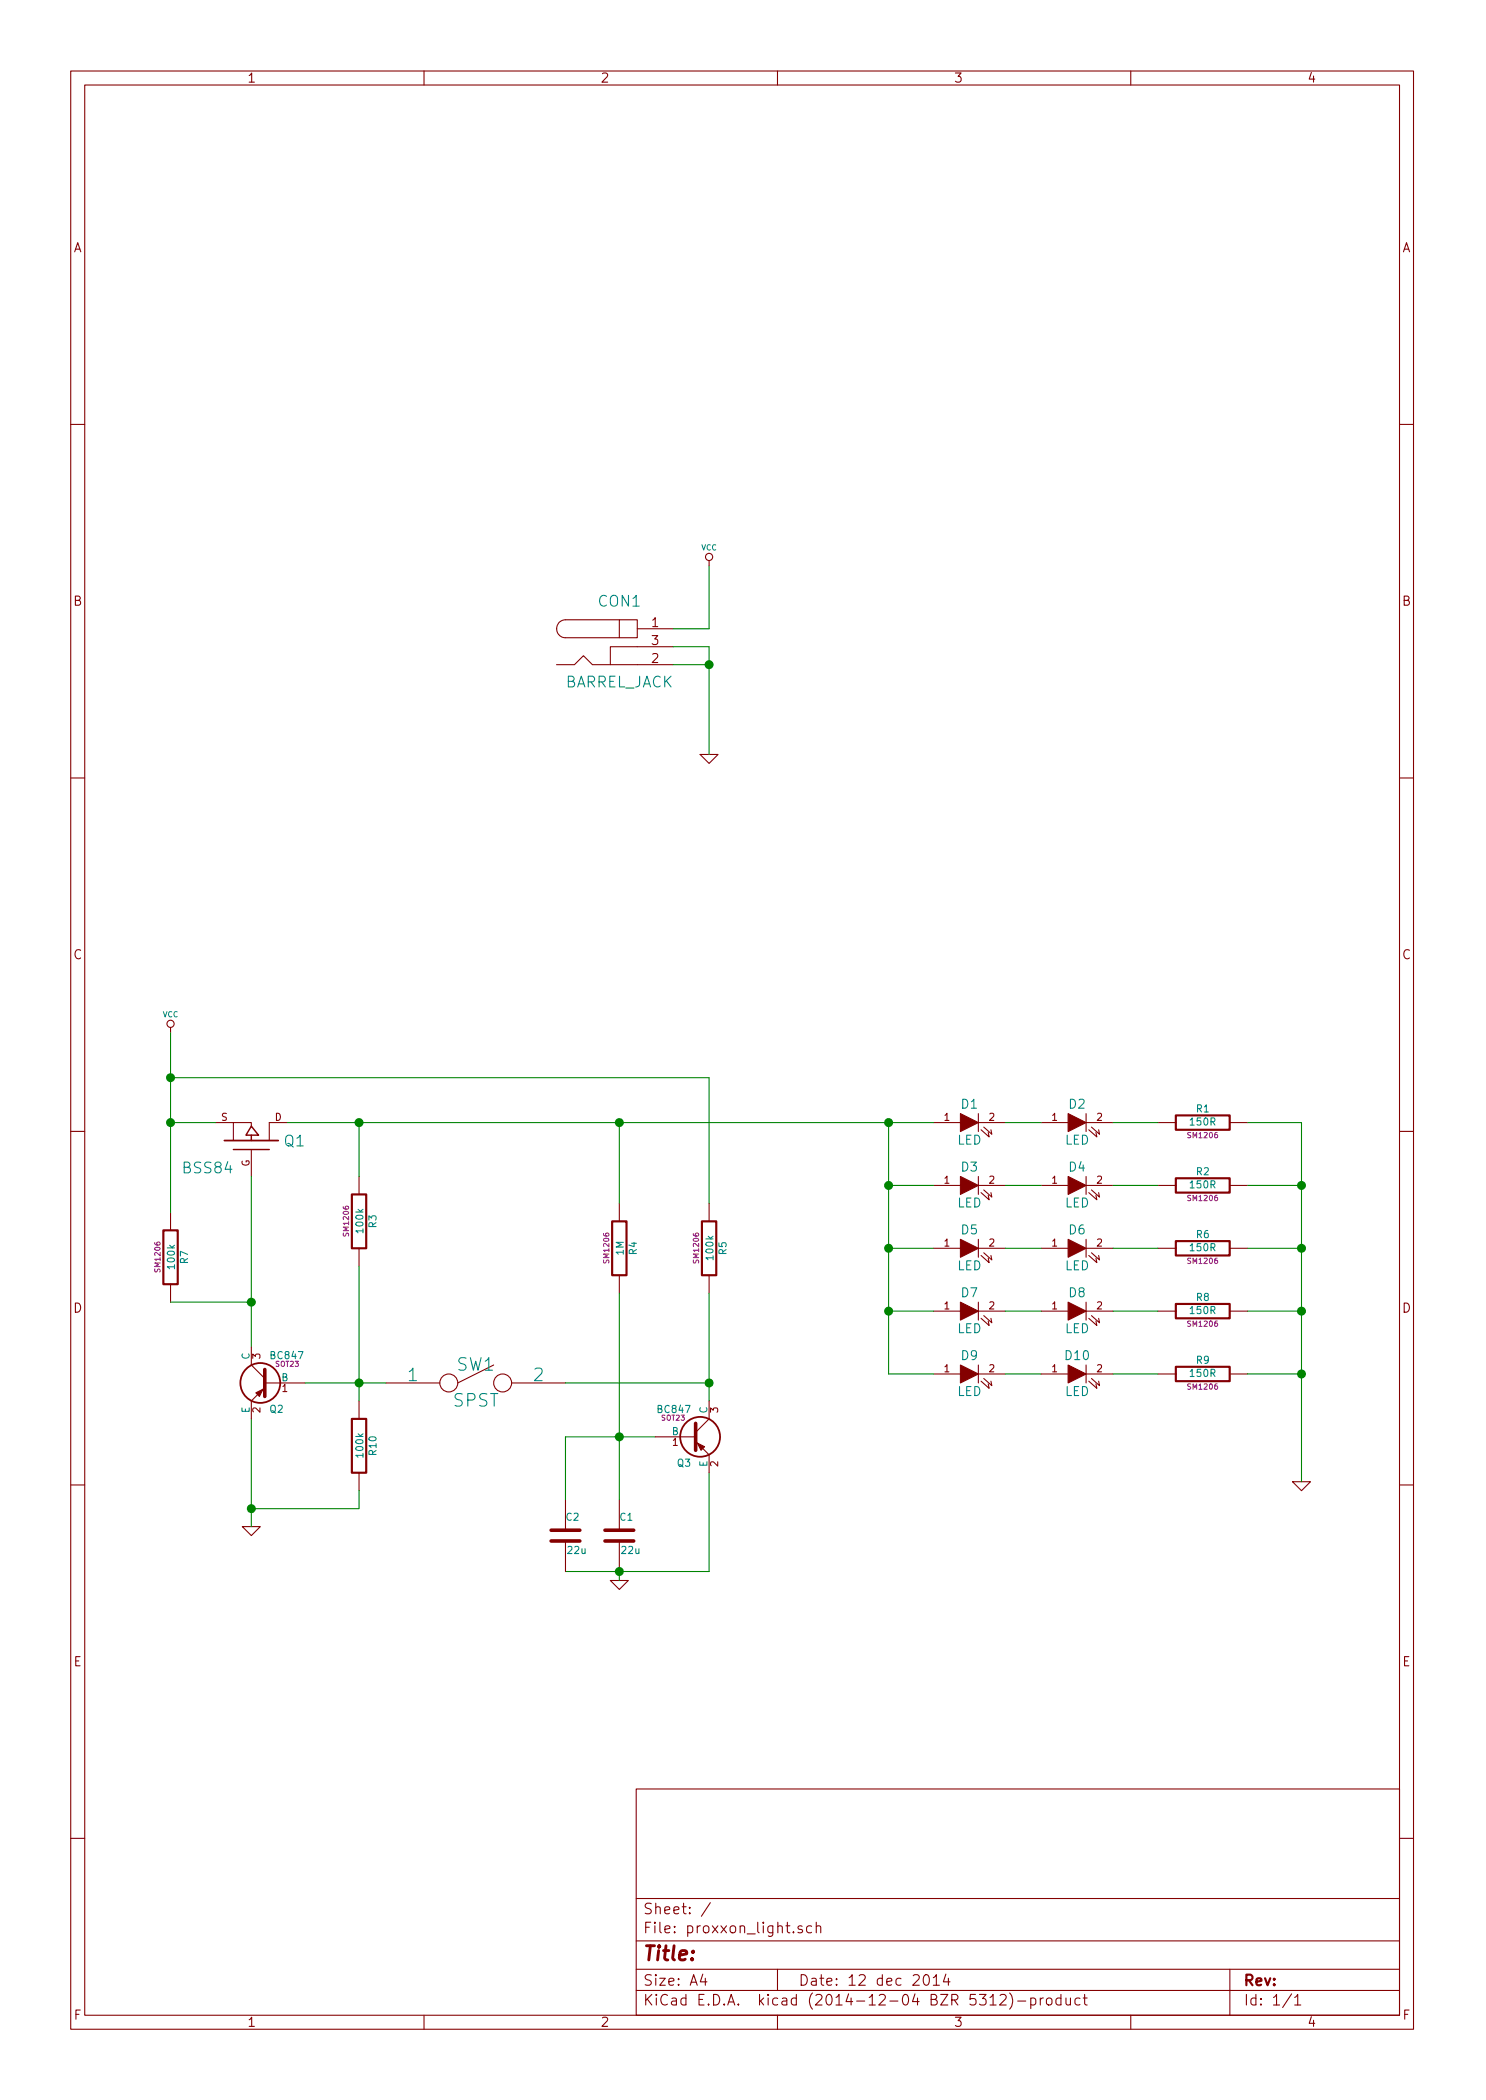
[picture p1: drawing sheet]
<svg xmlns="http://www.w3.org/2000/svg" width="210mm" height="297mm" viewBox="0 0 210 297" stroke-linecap="round" stroke-linejoin="round" font-family="sans-serif">
<g fill="none" stroke="#840000" stroke-width=".15">
<path d="M10 10h190v277h-190zM12 12h186v273.1h-186zM60 10v2M110 10v2M160 10v2M10 60h2M100.3 79.3v.7M198 60h2M78.7 94h2.6l1.2-1.3 1.3 1.3h11.4M87.6 87.7h2.6v2.5h-2.6zM87.6 87.7h-7.6a1.27 1.27 0 0 0-1.2 1.2 1.27 1.27 0 0 0 1.2 1.3h7.6M90.2 88.9h5"/>
<path d="M95.2 91.5h-8.8v2.5M10 110h2M99.1 106.7h2.5l-1.3 1.3zM198 110h2M24.1 145.3v.8M30.5 158.8h2.5M33 158.8h2.6v.5M33 158.8v2.5M40.6 158.8h-2.5v2.5M132.1 158.8h3.8M138.4 157.5v2.6M138.4 158.8h3.8"/>
<path d="M138.8 159.8l1.2 1-.2-.6M139.2 159.4l1.1 1-.1-.6M147.3 158.8h3.8M153.7 158.8h3.8M153.7 157.5v2.6M154.1 159.8l1.1 1-.1-.6M154.4 159.4l1.2 1-.2-.6M163.8 158.8h2.6M174 158.8h2.5M10 160h2M24.1 171.5v2.5M35.6 162.6v3.8"/>
<path d="M50.8 166.4v2.5M50.8 176.6v2.5M87.6 170.2v2.6M100.3 170.2v2.6M132.1 167.7h3.8M132.1 176.6h3.8M138.4 166.4v2.5M138.4 175.3v2.5M138.4 167.7h3.8M138.4 176.6h3.8M138.8 168.7l1.2 1-.2-.6M138.8 177.6l1.2 1-.2-.6"/>
<path d="M139.2 168.3l1.1 1-.1-.6M139.2 177.2l1.1 1-.1-.6M147.3 167.7h3.8M147.3 176.6h3.8M153.7 166.4v2.5M153.7 175.3v2.5M153.7 167.7h3.8M153.7 176.6h3.8M154.1 168.7l1.1 1-.1-.6M154.1 177.6l1.1 1-.1-.6M154.4 168.3l1.2 1-.2-.6M154.4 177.2l1.2 1-.2-.6"/>
<path d="M163.8 167.7h2.6M163.8 176.6h2.6M174 167.7h2.5M174 176.6h2.5M198 160h2M24.1 181.6v2.6M35.6 190.5v2.6l1.9 1.9M37.5 196.3l-1.9 1.9v2.5M37.5 195.6h5.7M50.8 198.2v2.5M54.6 195.6h7.6M69.8 193.1l-5 2.5"/>
<path d="M72.4 195.6h7.6M87.6 180.4v2.5M100.3 180.4v2.5M100.3 198.2v2.5l-1.9 1.9M132.1 185.5h3.8M132.1 194.3h3.8M138.4 184.2v2.5M138.4 193.1v2.5M138.4 185.5h3.8M138.4 194.3h3.8M138.8 186.5l1.2 1-.2-.6M138.8 195.4l1.2 1-.2-.7"/>
<path d="M139.2 186.1l1.1 1-.1-.6M139.2 195l1.1 1-.1-.6M147.3 185.5h3.8M147.3 194.3h3.8M153.7 184.2v2.5M153.7 193.1v2.5M153.7 185.5h3.8M153.7 194.3h3.8M154.1 186.5l1.1 1-.1-.6M154.1 195.4l1.1 1-.1-.7M154.4 186.1l1.2 1-.2-.6M154.4 195l1.2 1-.2-.6"/>
<path d="M163.8 185.5h2.6M163.8 194.3h2.6M174 185.5h2.5M174 194.3h2.5M10 210h2M34.3 215.9h2.5l-1.2 1.3zM50.8 208.3v2.6M80 212.1v4.3M80 218v4.3M87.6 212.1v4.3M87.6 218v4.3M92.7 203.2h5.7"/>
<path d="M98.4 203.9l1.9 1.9v2.5M182.9 209.6h2.5l-1.3 1.3zM198 210h2M86.4 223.6h2.5l-1.3 1.2zM90 253h108v32.1h-108zM10 260h2M90 278.5h108M90 274.5h108M90 268.5h108M99.4 279.2l-.3 1.1h.9M99.8 279.8v1M100.5 269.1l-1.3 2"/>
<path d="M110 278.5v3M113.5 272.5a.37 .37 0 0 0-.6 .1v.1a.54 .54 0 0 0 .6 .3l.1 .1-.1 .2-.2 .1-.4-.1M114.8 272.5l-.4-.1-.3 .3 .1 .6 .2 .1 .4-.1M115.5 272.5a.38 .38 0 0 1 .6 .1v.8M115.5 271.9v1.5M130.8 279.5a.35 .35 0 0 1 .3-.2 .35 .35 0 0 1 .3 .3 .77 .77 0 0 1-.4 1.2 .9 .9 0 0 1-.2-1.3zM132.1 279.7l.4-.4v1.5M133.8 279.2l-.3 1.1h.9M134.2 279.8v1M174 278.5v6.6M198 260h2M60 285.1v1.9"/>
<path d="M90 281.5h108M110 285.1v1.9M132.1 280.8h.8M140.1 282.5l.4-.4v1.5M140.1 283.6h.8M141.5 282.3l.2-.2 .5 .1a.37 .37 0 0 1 .1 .5l-.9 .9h1M142.8 281.9a1.71 1.71 0 0 1 0 2.3M144 283h1.1M145.8 282.7a.48 .48 0 0 1 .7 0l.1 .2-.1 .6a.48 .48 0 0 1-.7 0M145.8 282.6v1.5M147.2 282.6v1M147.6 282.6l-.3 .1-.1 .2"/>
<path d="M148.1 282.7a.41 .41 0 0 1 .7 .2v.4a.41 .41 0 0 1-.3 .3 .41 .41 0 0 1-.4-.3zM150.1 282.7l-.4-.1-.3 .3 .1 .6 .2 .1 .4-.1M150.1 282.1v1.5M150.8 282.6l.1 .9a.4 .4 0 0 0 .6 0M151.5 282.6v1M152.8 282.7l-.4-.1-.3 .3 .1 .6 .2 .1 .4-.1M153.3 282.6h.5M153.5 282.1v1.3l.2 .2h.1M160 285.1v1.9M182.8 282l-1.3 2M183.2 282.5l.4-.4v1.5M183.2 283.6h.8"/>
<circle cx="100.3" cy="78.8" r=".51"/>
<circle cx="24.1" cy="144.8" r=".51"/>
<circle cx="63.5" cy="195.6" r="1.27"/>
<circle cx="71.1" cy="195.6" r="1.27"/>
</g>
<g fill="#840000" stroke="#840000" stroke-width=".15">
<path d="M135.9 157.5l2.5 1.3-2.5 1.3z"/>
<path d="M151.1 157.5l2.6 1.3-2.6 1.3z"/>
<path d="M135.9 166.4l2.5 1.3-2.5 1.2z"/>
<path d="M151.1 166.4l2.6 1.3-2.6 1.2z"/>
<path d="M135.9 175.3l2.5 1.3-2.5 1.2z"/>
<path d="M151.1 175.3l2.6 1.3-2.6 1.2z"/>
<path d="M135.9 184.2l2.5 1.3-2.5 1.2z"/>
<path d="M151.1 184.2l2.6 1.3-2.6 1.2z"/>
<path d="M135.9 193.1l2.5 1.2-2.5 1.3z"/>
<path d="M151.1 193.1l2.6 1.2-2.6 1.3z"/>
<path d="M36.2 197l1-.5-.5 1z"/>
<path d="M98.7 204.1l1 .5-.5 .5z"/>
</g>
<path d="M35.6 159.3l1 1.3h-1.8zM33 162.6h5.1M35.6 160.6v.7" fill="none" stroke="#840000" stroke-width=".2"/>
<g fill="none" stroke="#840000" stroke-width=".25">
<path d="M31.7 161.3h7.7"/>
<circle cx="36.8" cy="195.6" r="2.82"/>
<circle cx="99.1" cy="203.2" r="2.82"/>
</g>
<path d="M166.4 157.8h7.6v2h-7.6zM23.1 174h2v7.6h-2zM49.8 168.9h2v7.7h-2zM86.6 172.8h2v7.6h-2zM99.3 172.8h2v7.6h-2zM166.4 166.7h7.6v2h-7.6zM166.4 175.6h7.6v2h-7.6zM166.4 184.4h7.6v2.1h-7.6zM166.4 193.3h7.6v2.1h-7.6zM49.8 200.7h2v7.6h-2z" fill="none" stroke="#840000" stroke-width=".3"/>
<path d="M78 218h4M78 216.4h4M85.6 218h4.1M85.6 216.4h4.1" fill="none" stroke="#840000" stroke-width=".51"/>
<g fill="none" stroke="#008400" stroke-width=".15">
<path d="M95.2 91.5h5.1v15.2M95.2 94h5.1M100.3 80v8.9h-5.1M24.1 146.1v25.4M24.1 158.8h6.4M24.1 152.4h76.2v17.8M40.6 158.8h91.5M50.8 158.8v7.6M87.6 158.8v11.4M125.7 158.8v35.5h6.4M142.2 158.8h5.1M157.5 158.8h6.3"/>
<path d="M176.5 158.8h7.6v50.8M35.6 166.4v24.1M50.8 179.1v19.1M125.7 167.7h6.4M125.7 176.6h6.4M142.2 167.7h5.1M142.2 176.6h5.1M157.5 167.7h6.3M157.5 176.6h6.3M176.5 167.7h7.6M176.5 176.6h7.6M24.1 184.2h11.5"/>
<path d="M43.2 195.6h11.4M80 195.6h20.3M87.6 182.9v29.2M100.3 182.9v15.3M125.7 185.5h6.4M142.2 185.5h5.1M142.2 194.3h5.1M157.5 185.5h6.3M157.5 194.3h6.3M176.5 185.5h7.6M176.5 194.3h7.6M35.6 200.7v15.2"/>
<path d="M50.8 210.9v2.5h-15.2M92.7 203.2h-12.7v8.9M100.3 208.3v14h-20.3M87.6 222.3v1.3"/>
</g>
<g fill="#008400" stroke="#008400" stroke-width=".25">
<circle cx="35.6" cy="184.2" r=".51"/>
<circle cx="24.1" cy="158.8" r=".51"/>
<circle cx="87.6" cy="203.2" r=".51"/>
<circle cx="100.3" cy="195.6" r=".51"/>
<circle cx="50.8" cy="158.8" r=".51"/>
<circle cx="24.1" cy="152.4" r=".51"/>
<circle cx="184.2" cy="167.7" r=".51"/>
<circle cx="184.2" cy="176.6" r=".51"/>
<circle cx="184.2" cy="185.5" r=".51"/>
<circle cx="184.2" cy="194.3" r=".51"/>
<circle cx="87.6" cy="158.8" r=".51"/>
<circle cx="125.7" cy="158.8" r=".51"/>
<circle cx="125.7" cy="167.7" r=".51"/>
<circle cx="125.7" cy="176.6" r=".51"/>
<circle cx="125.7" cy="185.5" r=".51"/>
<circle cx="50.8" cy="195.6" r=".51"/>
<circle cx="100.3" cy="94" r=".51"/>
<circle cx="87.6" cy="222.3" r=".51"/>
<circle cx="35.6" cy="213.4" r=".51"/>
</g>
<g fill="#840000" stroke="#840000" stroke-width=".51">
<path d="M37.5 193.7v3.8z"/>
<path d="M98.4 201.3v3.8z"/>
</g>
<text font-size="2.8" fill="#840000" x="91" y="277.3">Title:</text>
<g font-size="2.5" fill="#008484">
<text x="57.7" y="195.4">1</text>
<text x="64.6" y="193.9">SW1</text>
<text x="75.5" y="195.4">2</text>
<text x="64.1" y="199">SPST</text>
</g>
<g font-size="2.1" fill="#008484">
<text x="84.7" y="85.8">CON1</text>
<text x="79.7" y="97.2">BARREL_JACK</text>
<text x="26" y="166">BSS84</text>
<text x="40.3" y="162.2">Q1</text>
</g>
<g font-size="2.1" fill="#840000">
<text x="91" y="273.5">File: proxxon_light.sch</text>
<text x="91" y="270.8">Sheet: /</text>
<text x="91" y="280.9">Size: A4</text>
<text x="113" y="280.9">Date: 12 dec 2014</text>
<text x="176" y="280.9">Rev:</text>
<text x="91" y="283.7">KiCad E.D.A. kicad (2014-12-04 BZR 5312)-product</text>
<text x="176" y="283.7">Id: 1/1</text>
</g>
<g font-size="1.8" fill="#840000">
<text x="35" y="11.7">1</text>
<text x="85" y="11.7">2</text>
<text x="135" y="11.7">3</text>
<text x="185" y="11.7">4</text>
<text x="10.4" y="35.7">A</text>
<text x="198.4" y="35.7">A</text>
<text x="10.4" y="85.7">B</text>
<text x="92.2" y="88.7">1</text>
<text x="198.4" y="85.7">B</text>
<text x="92.2" y="93.8">2</text>
<text x="92.2" y="91.2">3</text>
<text x="10.4" y="135.7">C</text>
<text x="198.4" y="135.7">C</text>
<text x="10.4" y="185.7">D</text>
<text x="198.4" y="185.7">D</text>
<text x="10.4" y="235.7">E</text>
<text x="198.4" y="235.7">E</text>
<text x="10.5" y="285.7">F</text>
<text x="35" y="286.7">1</text>
<text x="85" y="286.7">2</text>
<text x="135" y="286.7">3</text>
<text x="185" y="286.7">4</text>
<text x="198.5" y="285.7">F</text>
</g>
<g font-size="1.8" fill="#008484">
<text x="135.4" y="161.9">LED</text>
<text x="136" y="156.8">D1</text>
<text x="150.6" y="161.9">LED</text>
<text x="151.3" y="156.8">D2</text>
<text x="136" y="165.7">D3</text>
<text x="151.3" y="165.7">D4</text>
<text x="135.4" y="170.8">LED</text>
<text x="150.6" y="170.8">LED</text>
<text x="135.4" y="179.7">LED</text>
<text x="136" y="174.6">D5</text>
<text x="150.6" y="179.7">LED</text>
<text x="151.3" y="174.6">D6</text>
<text x="136" y="183.5">D7</text>
<text x="151.3" y="183.5">D8</text>
<text x="135.4" y="188.6">LED</text>
<text x="150.6" y="188.6">LED</text>
<text x="135.4" y="197.4">LED</text>
<text x="136" y="192.4">D9</text>
<text x="150.6" y="197.4">LED</text>
<text x="150.8" y="192.4">D10</text>
</g>
<g font-size="1.4" fill="#840000">
<text x="31.3" y="158.5">S</text>
<text x="38.9" y="158.5">D</text>
<text x="133.6" y="158.5">1</text>
<text x="140" y="158.5">2</text>
<text x="148.8" y="158.5">1</text>
<text x="155.2" y="158.5">2</text>
<text x="35.3" y="165" transform="rotate(-90 35.3 165)">G</text>
<text x="133.6" y="167.4">1</text>
<text x="140" y="167.4">2</text>
<text x="148.8" y="167.4">1</text>
<text x="155.2" y="167.4">2</text>
<text x="133.6" y="176.3">1</text>
<text x="140" y="176.3">2</text>
<text x="148.8" y="176.3">1</text>
<text x="155.2" y="176.3">2</text>
<text x="133.6" y="185.2">1</text>
<text x="140" y="185.2">2</text>
<text x="148.8" y="185.2">1</text>
<text x="155.2" y="185.2">2</text>
<text x="36.8" y="192.2" transform="rotate(-90 36.8 192.2)">3</text>
<text x="39.9" y="196.9">1</text>
<text x="133.6" y="194.1">1</text>
<text x="140" y="194.1">2</text>
<text x="148.8" y="194.1">1</text>
<text x="155.2" y="194.1">2</text>
<text x="36.8" y="199.8" transform="rotate(-90 36.8 199.8)">2</text>
<text x="101.6" y="199.8" transform="rotate(-90 101.6 199.8)">3</text>
<text x="95.2" y="204.5">1</text>
<text x="101.6" y="207.4" transform="rotate(-90 101.6 207.4)">2</text>
</g>
<g font-size="1.4" fill="#008484">
<text x="168.5" y="159.2">150R</text>
<text x="169.3" y="157.3">R1</text>
<text x="169.3" y="166.2">R2</text>
<text x="53.3" y="173.6" transform="rotate(-90 53.3 173.6)">R3</text>
<text x="168.5" y="168.1">150R</text>
<text x="24.7" y="179.4" transform="rotate(-90 24.7 179.4)">100k</text>
<text x="26.6" y="178.7" transform="rotate(-90 26.6 178.7)">R7</text>
<text x="51.4" y="174.3" transform="rotate(-90 51.4 174.3)">100k</text>
<text x="88.2" y="177.5" transform="rotate(-90 88.2 177.5)">1M</text>
<text x="90.1" y="177.5" transform="rotate(-90 90.1 177.5)">R4</text>
<text x="100.9" y="178.1" transform="rotate(-90 100.9 178.1)">100k</text>
<text x="102.8" y="177.5" transform="rotate(-90 102.8 177.5)">R5</text>
<text x="168.5" y="177">150R</text>
<text x="169.3" y="175.1">R6</text>
<text x="168.5" y="185.9">150R</text>
<text x="169.3" y="184">R8</text>
<text x="35.3" y="192.3" transform="rotate(-90 35.3 192.3)">C</text>
<text x="38.4" y="192.2">BC847</text>
<text x="39.8" y="195.4">B</text>
<text x="168.5" y="194.8">150R</text>
<text x="169.3" y="192.9">R9</text>
<text x="35.3" y="199.9" transform="rotate(-90 35.3 199.9)">E</text>
<text x="38.2" y="199.8">Q2</text>
<text x="93.1" y="199.9">BC847</text>
<text x="95" y="203">B</text>
<text x="100.1" y="199.9" transform="rotate(-90 100.1 199.9)">C</text>
<text x="51.4" y="206.1" transform="rotate(-90 51.4 206.1)">100k</text>
<text x="53.3" y="205.8" transform="rotate(-90 53.3 205.8)">R10</text>
<text x="95.8" y="207.5">Q3</text>
<text x="100.1" y="207.5" transform="rotate(-90 100.1 207.5)">E</text>
<text x="80.1" y="215.1">C2</text>
<text x="87.7" y="215.1">C1</text>
<text x="80.4" y="219.8">22u</text>
<text x="88" y="219.8">22u</text>
</g>
<g font-size="1.1" fill="#008484">
<text x="99.2" y="77.8">VCC</text>
<text x="23" y="143.9">VCC</text>
</g>
<g font-size="1.1" fill="#840084">
<text x="168.2" y="161">SM1206</text>
<text x="168.2" y="169.9">SM1206</text>
<text x="22.7" y="179.8" transform="rotate(-90 22.7 179.8)">SM1206</text>
<text x="49.4" y="174.7" transform="rotate(-90 49.4 174.7)">SM1206</text>
<text x="86.2" y="178.5" transform="rotate(-90 86.2 178.5)">SM1206</text>
<text x="98.9" y="178.5" transform="rotate(-90 98.9 178.5)">SM1206</text>
<text x="168.2" y="178.8">SM1206</text>
<text x="168.2" y="187.6">SM1206</text>
<text x="168.2" y="196.5">SM1206</text>
</g>
<g font-size="1" fill="#840084">
<text x="39" y="193.3">SOT23</text>
<text x="93.6" y="200.9">SOT23</text>
</g>
</svg>
